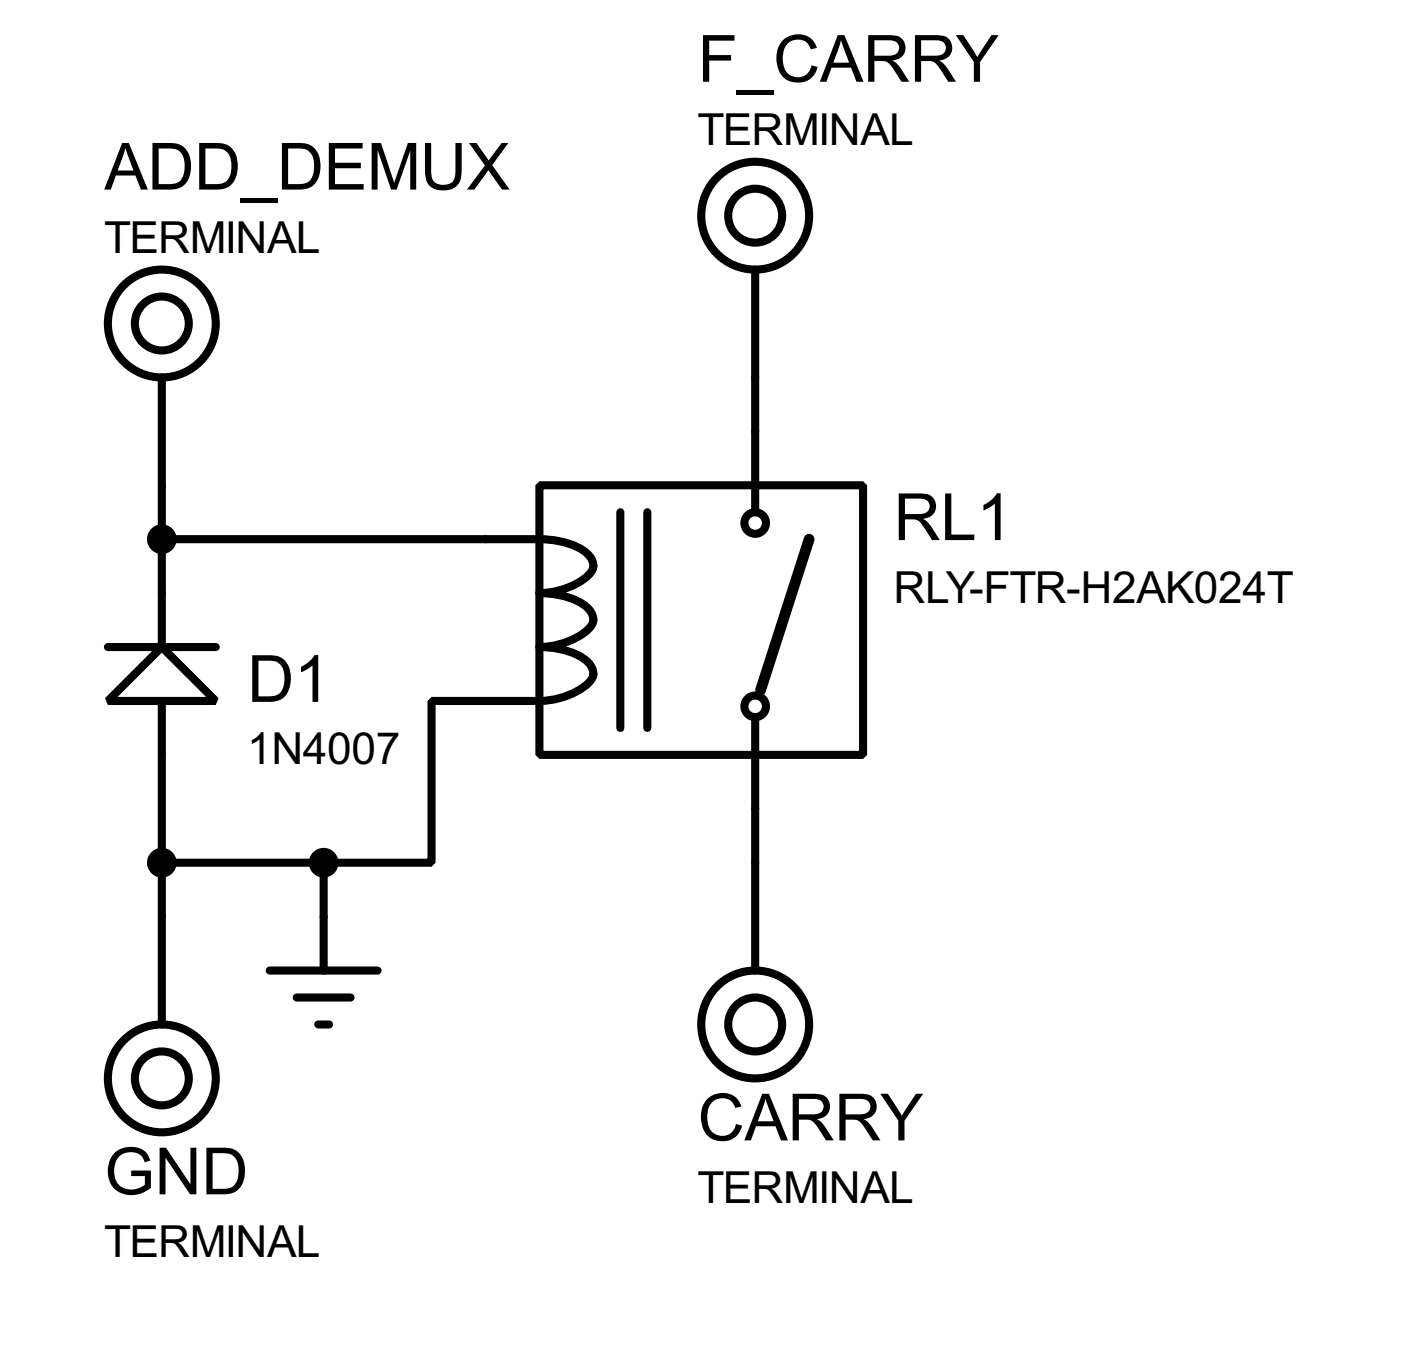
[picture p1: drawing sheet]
<svg xmlns="http://www.w3.org/2000/svg" width="66mm" height="63mm" viewBox="0 0 66 63" stroke-linecap="round" stroke-linejoin="round" font-family="sans-serif">
<g fill="none" stroke="#000" stroke-width=".38">
<path d="M7.6 17.8v12.7M35.6 12.7v11.4M5.1 30.5h5.1M7.6 30.5l2.6 2.5h-5.1zM7.6 25.4h17.8a3.2 3.2 0 0 1 2.4 .9l.1 .4a1.8 1.8 0 0 1-1.3 1l-1.2 .2a3.2 3.2 0 0 1 2.4 1l.1 .3a1.8 1.8 0 0 1-1.3 1.1l-1.2 .2a3.2 3.2 0 0 1 2.4 .9l.1 .3a1.8 1.8 0 0 1-1.3 1.1l-1.2 .2h-5.1v7.6h-5.1M7.6 33v15.3M25.4 22.9h15.2v12.7h-15.2zM29.2 24.1v10.2M30.5 24.1v10.2M35.6 33.8v11.9M7.6 40.6h7.6M12.7 45.7h5.1"/>
<path d="M14 47h2.5M15 48.3h.5M15.2 40.6v5.1"/>
<circle cx="7.6" cy="15.2" r="2.54"/>
<circle cx="7.6" cy="15.2" r="1.27"/>
<circle cx="35.6" cy="10.2" r="2.54"/>
<circle cx="35.6" cy="10.2" r="1.27"/>
<circle cx="35.6" cy="33.3" r=".51"/>
<circle cx="35.6" cy="24.6" r=".51"/>
<circle cx="7.6" cy="50.8" r="2.54"/>
<circle cx="7.6" cy="50.8" r="1.27"/>
<circle cx="35.6" cy="48.3" r="2.54"/>
<circle cx="35.6" cy="48.3" r="1.27"/>
</g>
<path d="M38.1 25.4l-2.3 7.1" fill="none" stroke="#000" stroke-width=".51"/>
<g fill="#000" stroke="#000" stroke-width=".38">
<circle cx="7.6" cy="25.4" r=".51"/>
<circle cx="7.6" cy="40.6" r=".51"/>
<circle cx="15.2" cy="40.6" r=".51"/>
</g>
<g font-size="3.4">
<text x="32.9" y="3.9">F_CARRY</text>
<text x="4.9" y="8.9">ADD_DEMUX</text>
<text x="42.1" y="25.4">RL1</text>
<text x="11.6" y="33.1">D1</text>
<text x="32.9" y="53.7">CARRY</text>
<text x="4.9" y="56.3">GND</text>
</g>
<g font-size="2.3">
<text x="4.9" y="11.9">TERMINAL</text>
<text x="32.9" y="6.8">TERMINAL</text>
<text x="42.1" y="28.4">RLY-FTR-H2AK024T</text>
<text x="11.6" y="36">1N4007</text>
<text x="4.9" y="59.2">TERMINAL</text>
<text x="32.9" y="56.7">TERMINAL</text>
</g>
</svg>
